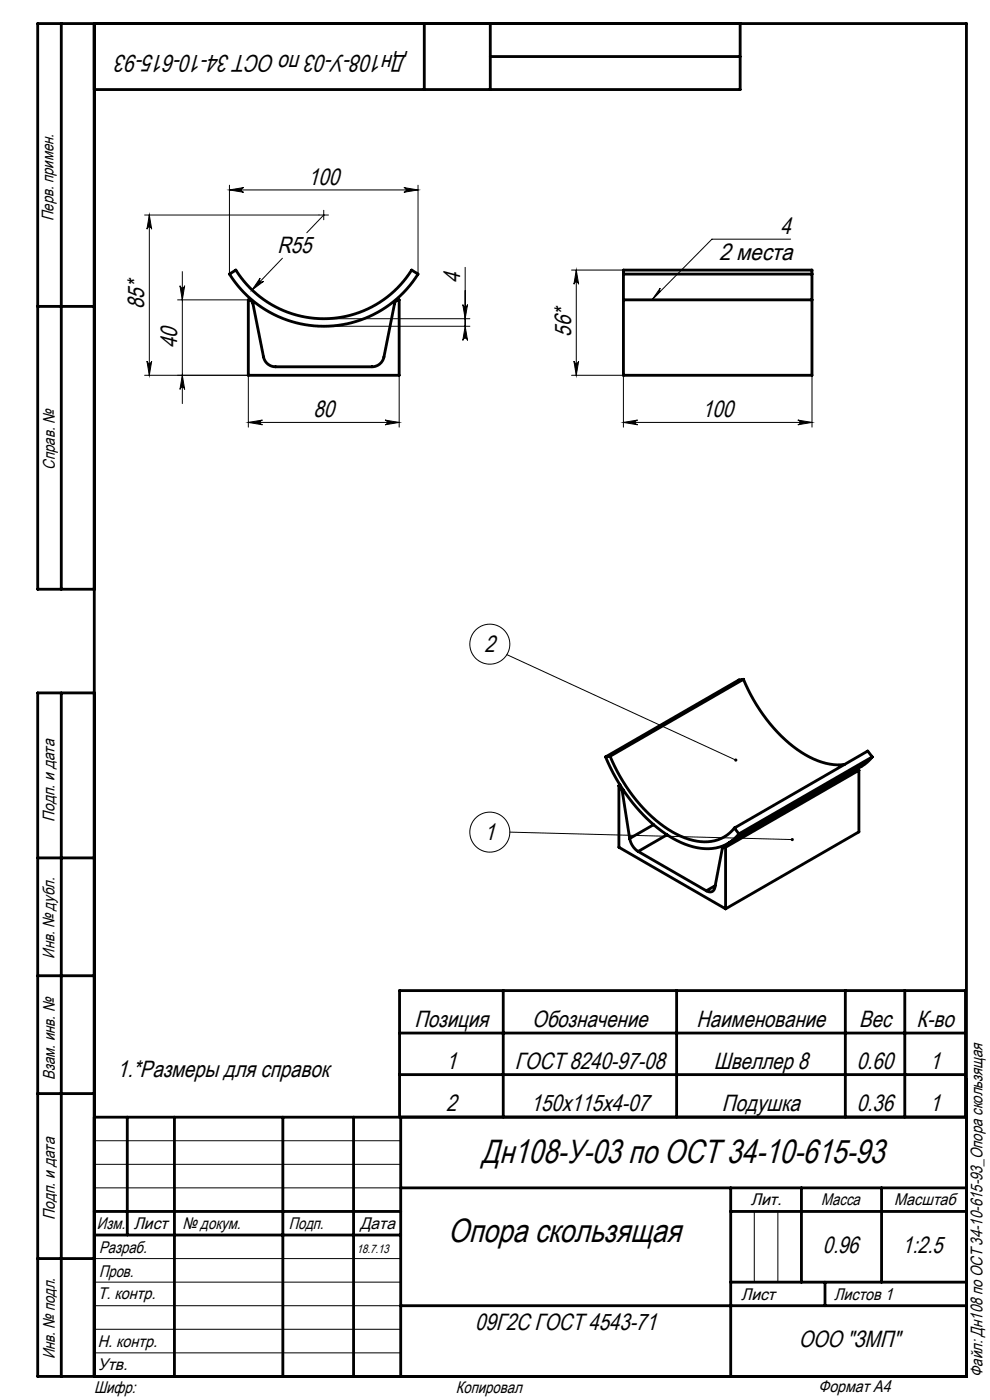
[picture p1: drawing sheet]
<svg xmlns="http://www.w3.org/2000/svg" width="210mm" height="297mm" viewBox="0 0 210 297" stroke-linecap="round" stroke-linejoin="round" font-family="sans-serif">
<g fill="none" stroke="#000" stroke-width=".21">
<path d="M48.7 39.3v18.8M85.7 39.8l3 .5-3 .5a.5 .5 0 0 0 .4-.5 .5 .5 0 0 0-.4-.5zM88.7 39.3v18.8M31.7 45.6v34M31.7 45.6l.5 3a.5 .5 0 0 0-.5-.5 .5 .5 0 0 0-.5 .5zM38.7 57.6v28M48.7 40.3l3-.5a.5 .5 0 0 0-.5 .5 .5 .5 0 0 0 .5 .5zM48.7 40.3h40M55.2 59a.5 .5 0 0 0 0 .7 .5 .5 0 0 0 .7 0l-2.4 1.8zM59.9 54.8l-6.4 6.7M68.7 45.6l-3.6 3.8M68.7 44.6v2"/>
<path d="M69.7 45.6h-39M98.7 56.7v12.5M121.2 57.3h11M122.2 57.3v22.3M122.2 57.3l.5 3a.5 .5 0 0 0-.5-.5 .5 .5 0 0 0-.5 .5zM167.7 50.7h-16.7l-12.7 12.9M30.7 79.6h22v11M31.2 76.6a.5 .5 0 0 0 .5 .5 .5 .5 0 0 0 .5-.5l-.5 3zM37.7 63.6h15M38.2 60.6a.5 .5 0 0 0 .5 .5 .5 .5 0 0 0 .5-.5l-.5 3zM38.7 79.6l.5 3a.5 .5 0 0 0-.5-.5 .5 .5 0 0 0-.5 .5zM68.7 69.2h31"/>
<path d="M68.7 67.6h31M84.7 79.6v11M98.2 64.6a.5 .5 0 0 0 .5 .5 .5 .5 0 0 0 .5-.5l-.5 3zM98.7 69.2l.5 3a.5 .5 0 0 0-.5-.5 .5 .5 0 0 0-.5 .5zM121.2 79.6h11v11M121.7 76.6a.5 .5 0 0 0 .5 .5 .5 .5 0 0 0 .5-.5l-.5 3zM140 61.1l-.1 .5 .2 .2-1.8 1.8zM172.2 79.6v11M52.7 89.6l3-.5a.5 .5 0 0 0-.5 .5 .5 .5 0 0 0 .5 .5zM52.7 89.6h32M81.7 89.1l3 .5-3 .5a.5 .5 0 0 0 .4-.5 .5 .5 0 0 0-.4-.5zM132.2 89.6l3-.5a.5 .5 0 0 0-.4 .5 .5 .5 0 0 0 .4 .5z"/>
<path d="M132.2 89.6h40M169.2 89.1l3 .5-3 .5a.5 .5 0 0 0 .5-.5 .5 .5 0 0 0-.5-.5zM107.5 138.9l48.6 22.3M108.1 176.5l60 1.6M20 242h65M20 247h65M20 252h65M160 257v15M165 257v15M20 277h65M20 272h65M20 267h65"/>
<path d="M20 287h65M20 282h65"/>
<circle cx="103.9" cy="136.7" r="4.2"/>
<circle cx="103.9" cy="176.5" r="4.2"/>
</g>
<g fill="none" stroke="#000" stroke-width=".6">
<path d="M13 5v120M20 5v287M90 5v14M104 5v14M104 12h53M157 5v14h-137M48.7 58.1l1.3-.8a22 22 0 0 0 37.3 0l1.4 .8a23.6 23.6 0 0 1-40 0zM132.2 58.1v5.5M132.2 58.1h40M132.2 58.1v-.8h40v.8M172.2 58.1v5.5M8 65h12"/>
<path d="M52.7 63.6a1 1 0 0 1 1 .8l2.2 11.3a2.6 2.6 0 0 0 2.5 2.1h20.5a2.6 2.6 0 0 0 2.5-2.1l2.3-11.3a1 1 0 0 1 1-.8v16h-32zM132.2 63.6v16h40v-16M132.2 63.6h40M20 125h-12v-120h197v287h-197v-145h12M13 147v145M157.7 144.1a33.2 33.2 0 0 0 14.1 16.5 12.7 12.7 0 0 0 7.3 1.6M157.7 144.1l-1 .1-28.2 16.4M157.7 144.1l-28.3 16.3M128.5 160.6a35.5 35.5 0 0 0 15 17.7 11.8 11.8 0 0 0 10.4 .9l1.3-.7 1.5-1.6M129.4 160.4a33.2 33.2 0 0 0 14.1 16.6 10.7 10.7 0 0 0 10.1 .6l1.2-.9 1-1M129.4 160.4l-.9 .2M131.3 166.7l.4 .4 .3 .6"/>
<path d="M131.3 166.7v13l22.6 13.1M131.5 166.5l-.2 .2M132 167.7l1.6 10.2M132.2 167.6l-.2 .1M133.6 177.9a4.1 4.1 0 0 0 1.8 2.7M138.6 174.9l-5 3M141.5 177.1l-6.1 3.5M153.9 179.7a.42 .42 0 0 0-.7 .3l-1.6 8.3a1.08 1.08 0 0 1-1.8 .7M153.9 179.7v13.1M155.8 175.7l.9 1.2M171.7 169h.2M182.2 163.4h-.5l-28.3 16.3"/>
<path d="M182.2 163.4l-28.3 16.3M182.2 163.4v13.1l-28.3 16.3M185 160.6l-1 1.1-1.2 .8-28.4 16.4M185 160.6l-28.3 16.3M185 160.6l-.9-1.3-28.3 16.4M8 182h12M135.4 180.6l14.4 8.4M151.7 187.9l-1.9 1.1M8 207h12M84.8 219.2h120M106.7 210.1v26.9M143.5 210.1v26.9"/>
<path d="M179.3 210.1v26.9M191.9 210.1v26.9M8 232h12M20 237h185M27 237v25M37 237v55M60 237v55M75 237v55M84.8 237v-26.9h120v26.9M84.8 228h120M85 237v55M20 257h65"/>
<path d="M85 252h120M155 252v40M155 257h50M170 252v20M187 252v20M8 267h12M20 262h65M85 277h120M155 272h50M175 272v5"/>
</g>
<g fill="#000">
<path d="M85.7 39.8l3 .5-3 .5a.5 .5 0 0 0 .4-.5 .5 .5 0 0 0-.4-.5zM48.7 40.3l3-.5a.5 .5 0 0 0-.5 .5 .5 .5 0 0 0 .5 .5zM169.2 89.1l3 .5-3 .5a.5 .5 0 0 0 .5-.5 .5 .5 0 0 0-.5-.5zM132.2 89.6l3-.5a.5 .5 0 0 0-.4 .5 .5 .5 0 0 0 .4 .5z"/>
<path d="M31.2 76.6a.5 .5 0 0 0 .5 .5 .5 .5 0 0 0 .5-.5l-.5 3zM31.7 45.6l.5 3a.5 .5 0 0 0-.5-.5 .5 .5 0 0 0-.5 .5zM121.7 76.6a.5 .5 0 0 0 .5 .5 .5 .5 0 0 0 .5-.5l-.5 3zM122.2 57.3l.5 3a.5 .5 0 0 0-.5-.5 .5 .5 0 0 0-.5 .5z"/>
<path d="M38.2 60.6a.5 .5 0 0 0 .5 .5 .5 .5 0 0 0 .5-.5l-.5 3zM38.7 79.6l.5 3a.5 .5 0 0 0-.5-.5 .5 .5 0 0 0-.5 .5zM98.7 69.2l.5 3a.5 .5 0 0 0-.5-.5 .5 .5 0 0 0-.5 .5zM98.2 64.6a.5 .5 0 0 0 .5 .5 .5 .5 0 0 0 .5-.5l-.5 3z"/>
<path d="M52.7 89.6l3-.5a.5 .5 0 0 0-.5 .5 .5 .5 0 0 0 .5 .5zM81.7 89.1l3 .5-3 .5a.5 .5 0 0 0 .4-.5 .5 .5 0 0 0-.4-.5zM55.2 59l-1.7 2.5 2.4-1.8a.5 .5 0 0 1-.7 0 .5 .5 0 0 1 0-.7z"/>
<path d="M155.8 161v.5l.3 .1 .2-.1-.2-.3 .3 .2-.1-.4zM167.8 177.8a.33 .33 0 0 0 .1 .6 .33 .33 0 0 0 .5-.3h-.3h.3l-.2-.3zM140 61.1l-.1 .5 .2 .2-1.8 1.8z"/>
</g>
<g font-size="7.1">
<text x="102.2" y="246.8">Дн108-У-03 по ОСТ 34-10-615-93</text>
<text x="95" y="263.4">Опора скользящая</text>
</g>
<text font-size="5.1" x="86.2" y="11.6" transform="rotate(-180 86.2 11.6)">Дн108-У-03 по ОСТ 34-10-615-93</text>
<g font-size="5">
<text x="65.4" y="39.2">100</text>
<text x="58.9" y="53.7">R55</text>
<text x="165.5" y="49.7">4</text>
<text x="152.5" y="55.1">2 места</text>
<text x="30.6" y="65.6" transform="rotate(-90 30.6 65.6)">85*</text>
<text x="97.6" y="60" transform="rotate(-90 97.6 60)">4</text>
<text x="121.2" y="71.4" transform="rotate(-90 121.2 71.4)">56*</text>
<text x="37.6" y="73.8" transform="rotate(-90 37.6 73.8)">40</text>
<text x="66.5" y="88.5">80</text>
<text x="149" y="88.5">100</text>
<text x="102.8" y="138.2">2</text>
<text x="102.8" y="178.1">1</text>
<text x="87.9" y="217.9">Позиция</text>
<text x="112.9" y="217.9">Обозначение</text>
<text x="147.8" y="217.9">Наименование</text>
<text x="182.2" y="217.9">Вес</text>
<text x="194.4" y="217.9">К-во</text>
<text x="94.6" y="226.8">1</text>
<text x="109.2" y="226.8">ГОСТ 8240-97-08</text>
<text x="151.4" y="226.8">Швеллер 8</text>
<text x="181.8" y="226.8">0.60</text>
<text x="197.3" y="226.8">1</text>
<text x="24.9" y="228.4">1.*Размеры для справок</text>
<text x="94.6" y="235.7">2</text>
<text x="112.6" y="235.7">150х115х4-07</text>
<text x="153.1" y="235.7">Подушка</text>
<text x="181.8" y="235.7">0.36</text>
<text x="197.2" y="235.7">1</text>
<text x="174.6" y="265.9">0.96</text>
<text x="191.4" y="265.9">1:2.5</text>
<text x="100.8" y="282.1">09Г2С ГОСТ 4543-71</text>
<text x="169.4" y="285.8">ООО &quot;ЗМП&quot;</text>
</g>
<g font-size="3.6">
<text x="11.4" y="46.9" transform="rotate(-90 11.4 46.9)">Перв. примен.</text>
<text x="11.6" y="99.6" transform="rotate(-90 11.6 99.6)">Справ. №</text>
<text x="11.5" y="174.4" transform="rotate(-90 11.5 174.4)">Подп. и дата</text>
<text x="11.6" y="203.4" transform="rotate(-90 11.6 203.4)">Инв. № дубл.</text>
<text x="11.6" y="229" transform="rotate(-90 11.6 229)">Взам. инв. №</text>
<text x="159.2" y="255.7">Лит.</text>
<text x="174.2" y="255.7">Масса</text>
<text x="189.7" y="255.7">Масштаб</text>
<text x="11.7" y="258.8" transform="rotate(-90 11.7 258.8)">Подп. и дата</text>
<text x="20.6" y="260.6">Изм.</text>
<text x="28.4" y="260.6">Лист</text>
<text x="38.7" y="260.6">№ докум.</text>
<text x="61.3" y="260.7">Подп.</text>
<text x="76.4" y="260.7">Дата</text>
<text x="21" y="265.7">Разраб.</text>
<text x="20.7" y="275.5">Т. контр.</text>
<text x="21" y="270.9">Пров.</text>
<text x="157.2" y="275.7">Лист</text>
<text x="176.9" y="275.7">Листов 1</text>
<text x="20.7" y="285.8">Н. контр.</text>
<text x="11.6" y="288.4" transform="rotate(-90 11.6 288.4)">Инв. № подл.</text>
<text x="20.7" y="290.5">Утв.</text>
<text x="208.4" y="292.1" transform="rotate(-90 208.4 292.1)">Файл: Дн108 по ОСТ 34-10-615-93_Опора скользящая</text>
<text x="20" y="295.5">Шифр:</text>
<text x="96.7" y="295.4">Копировал</text>
<text x="173.6" y="295.2">Формат A4</text>
</g>
<text font-size="2.6" x="75.7" y="265.8">18.7.13</text>
</svg>
